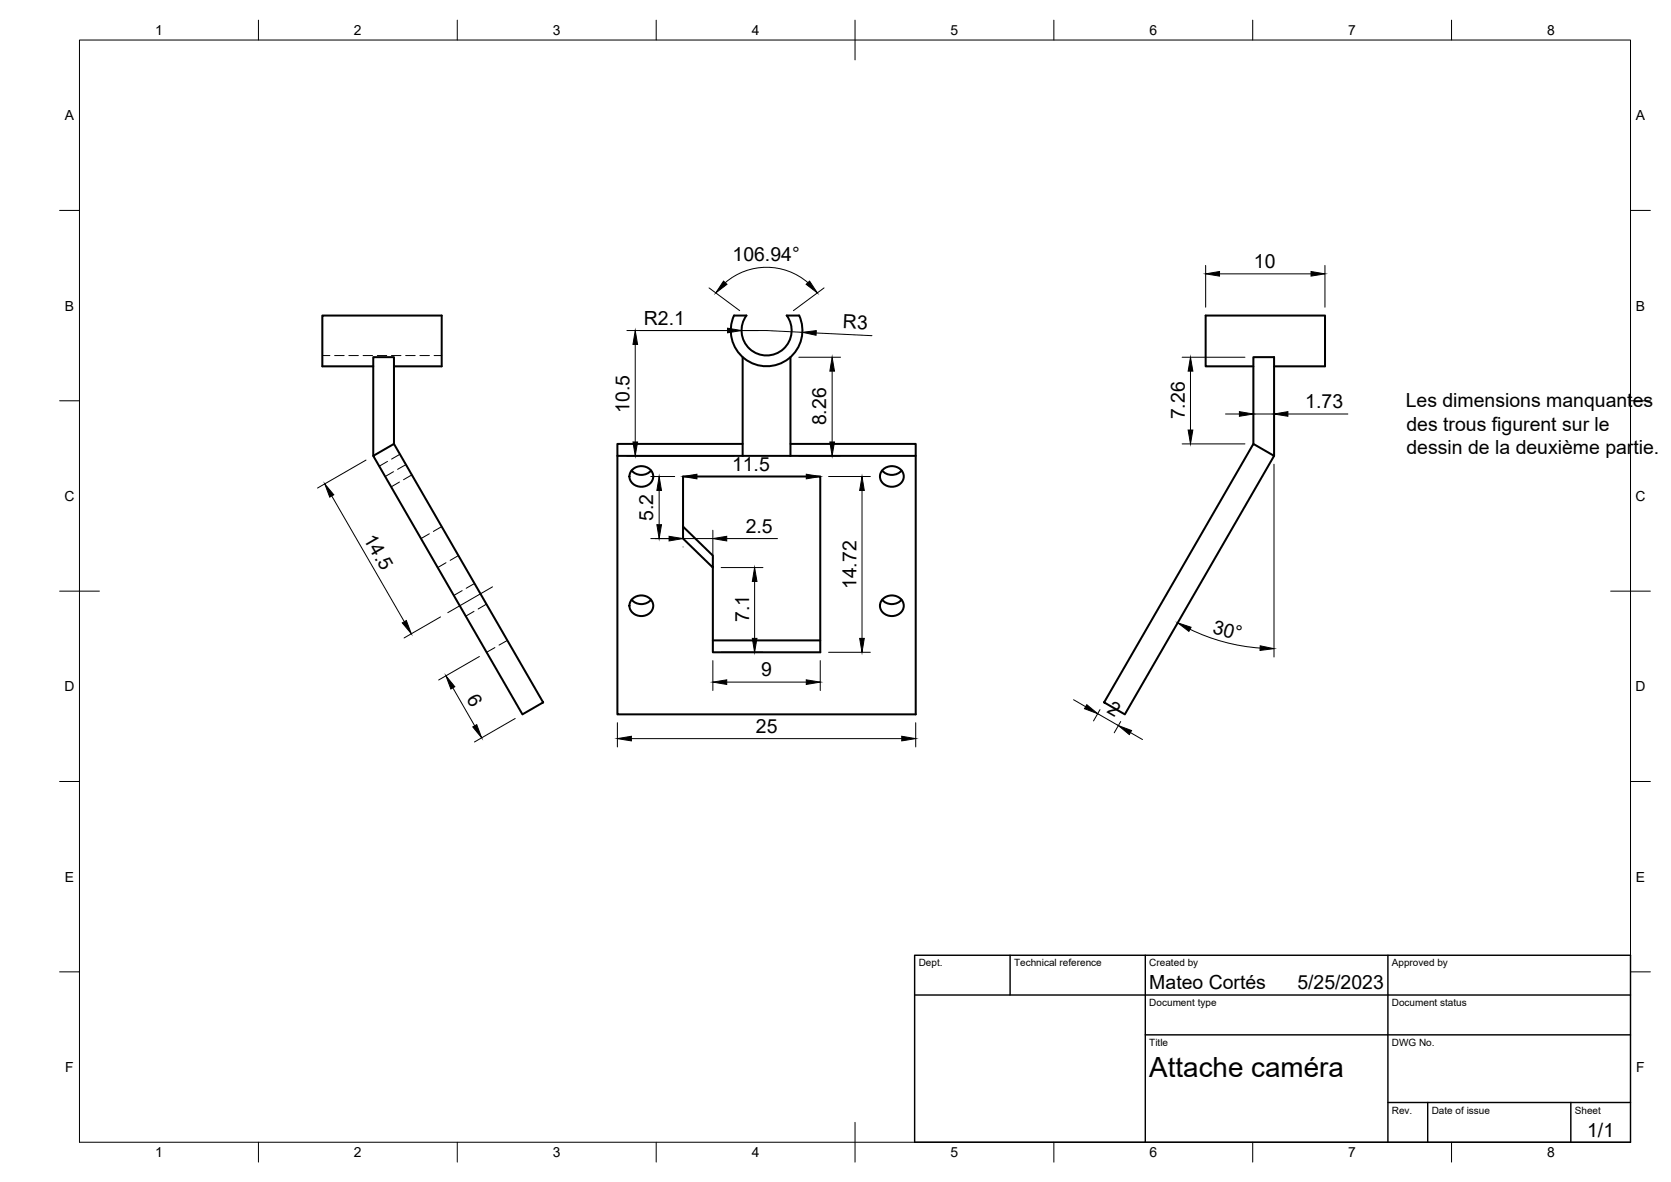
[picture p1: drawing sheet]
<svg xmlns="http://www.w3.org/2000/svg" width="420mm" height="297mm" viewBox="0 0 420 297" stroke-linecap="round" stroke-linejoin="round" font-family="sans-serif">
<!-- layer: Visible -->
<g fill="none" stroke="#000" stroke-width=".51">
<path d="M184.6 79.3h3.1a6.3 6.3 0 0 0 .8 8.4 6.3 6.3 0 0 0 8.5 0 6.3 6.3 0 0 0 .8-8.4h3.1a9 9 0 0 1-8.1 12.7 9 9 0 0 1-8.2-12.7zM93.9 92.1h-12.9v-12.8h30.1v12.8h-12M186.7 89.8v24.8M198.8 89.8v24.8M315.2 92.1h-12.1v-12.8h30.1v12.8h-12.8M93.9 114.6l5.2-3 37.5 64.9-5.2 3zM99.1 111.6v-21.8h-5.2v24.8M155.2 114.6v64.9h75.1v-64.9M158.8 118.2a3.3 3.3 0 0 0 4.9 0M158.9 118.1a3.1 3.1 0 0 1 3.2-.8 3.1 3.1 0 0 1 2.2 2.4 3 3 0 0 1-3 2.6 3 3 0 0 1-3-2.6v-.6zM186.7 111.6h-31.5v3h31.5M186.7 114.6h12.1"/>
<path d="M198.8 111.6h31.5v3h-31.5M221.8 118.2a3.3 3.3 0 0 0 4.9 0M221.9 118.1a3.1 3.1 0 0 1 3.2-.8 3.1 3.1 0 0 1 2.1 2.4 3 3 0 0 1-2.9 2.6 3 3 0 0 1-3-2.6v-.6zM315.2 111.6l5.2 3-37.6 64.9-5.2-3zM315.2 111.6v-21.8h5.2v24.8M171.7 132.3l7.5 7.3v3l-7.5-7.3v-15.6h34.5v44.2h-27v-21.3M158.8 150.7a3.3 3.3 0 0 0 4.9 0M158.9 150.6a3.1 3.1 0 0 1 3.2-.9 3.1 3.1 0 0 1 2.2 2.5 3 3 0 0 1-3 2.6 3 3 0 0 1-3-2.6v-.6zM221.8 150.7a3.3 3.3 0 0 0 4.9 0M221.9 150.6a3.1 3.1 0 0 1 3.2-.9 3.1 3.1 0 0 1 2.1 2.5 3 3 0 0 1-2.9 2.6 3 3 0 0 1-3-2.6v-.6zM179.2 160.9h27"/>
</g>
<!-- layer: Hidden -->
<g fill="none" stroke="#000" stroke-width=".25">
<path d="M81 89.4h2M84.1 89.4h2.4M87.7 89.4h2.4M91.3 89.4h2.4M94.9 89.4h2.3M98.4 89.4h2.4M102 89.4h2.4M105.6 89.4h2.4M109.2 89.4h1.9M97.4 116l-2 1.2M98.9 118.5l-2 1.2M100.6 114.2l-2.1 1.2"/>
<path d="M102.1 116.8l-2.1 1.1M103.5 119.3l-2 1.3M100.4 121.1l-2 1.3M107.9 134.1l-2 1.2M111.1 132.3l-2.1 1.2M115.3 139.6l-2.1 1.2M112.1 141.4l-2 1.2M116.2 148.4l-2.1 1.2M119.2 153.6l-2.1 1.2M119.3 146.6l-2.1 1.2M122.3 151.8l-2.1 1.2M124.4 162.7l-2 1.2"/>
<path d="M127.6 160.9l-2.1 1.2"/>
</g>
<!-- layer: BORDER -->
<g fill="none" stroke="#000" stroke-width=".25">
<path d="M20 10.1h390v276.9h-390zM65 5.1v5M115 5.1v5M165 5.1v5M215 5.1v10M265 5.1v5M315 5.1v5M365 5.1v5M15 52.9h5M410 52.9h5M15 100.7h5M410 100.7h5"/>
<path d="M15 148.6h10M405 148.6h10M15 196.4h5M410 196.4h5M15 244.2h5M410 244.2h5M65 287v5M115 287v5M165 287v5M215 282.1v9.9M265 287v5M315 287v5"/>
<path d="M365 287v5"/>
</g>
<!-- layer: TITLEBLOCK -->
<path d="M230 240.1h180v46.9h-180zM230 250h180M254 240.1v9.9M288 240.1v46.9M349 240.1v46.9M288 260.1h122M349 277.1h61M359 277.1v9.9M395 277.1v9.9" fill="none" stroke="#000" stroke-width=".36"/>
<!-- layer: FD_Dimensions -->
<g fill="none" stroke="#000" stroke-width=".25">
<path d="M178.3 72.4l7.7 5.7M182.4 71a15.9 15.9 0 0 1 20.7 0M207.2 72.4l-7.7 5.7M303.1 66.7v10.5M306.6 68.8h23M333.1 66.7v10.5M157.6 83.1h35.1l9 .4M159.7 86.6v24.5M200.9 89.8h10.4M205.2 83.7l14 .7M209.2 93.3v17.8M297.2 89.8h15.8"/>
<path d="M299.3 93.3v14.8M92 115.6l-12.2 7M157.6 114.6h27M163.6 119.7h6.1M175.2 119.7h27.5M200.9 114.6h10.4M208.3 119.7h10.5M297.2 111.6h15.8M308.1 104h3.5M315.2 104h5.1M320.3 116.7v48.4M323.8 104h15.1"/>
<path d="M83.4 124.6l18.3 31.6M163.6 135.3h6.1M165.7 123.3v8.6M171.7 137.4v.1M171.7 135.3h7.5M179.2 133.3v7.2M182.7 135.3h12.8M216.7 123.3v37.1M110.8 155l-9.2 5.3M181.3 142.6h10.5M189.7 146.1v14.3M299.2 158.1a48.4 48.4 0 0 0 17.6 4.8"/>
<path d="M113.9 172.9l5.5 9.5M120.5 165l-10.2 5.9M179.2 166v7.5M181.3 163.9h10.5M182.7 171.4h20M206.2 166v7.5M208.3 163.9h10.5M269.9 175.8l3.1 1.8M276 179.4l5.2 2.9M276.6 178.3l-1.6 2.9M129.5 180.6l-10.2 5.9M155.2 181.6v6.1"/>
<path d="M158.7 185.6h68M230.3 181.6v6.1M281.8 181.3l-1.6 2.9M284.2 184.1l3.1 1.8"/>
</g>
<g fill="#000" stroke="#000" stroke-width=".25">
<path d="M181.9 70.6l.9 .8-2.8 2.2zM202.7 71.4l.9-.8 1.9 3zM303.1 68.8l3.5-.6v1.2zM329.6 68.2l3.5 .6-3.5 .6zM159.7 83.1l.6 3.5h-1.1zM182.9 82.5l3.5 .6-3.5 .5zM201.7 83.5l3.6-.4-.1 1.2zM209.2 89.8l.6 3.5h-1.1zM299.3 89.8l.6 3.5h-1.2zM159.2 111.1h1.1l-.6 3.5zM171.7 119.7l3.5-.5v1.1zM202.7 119.2l3.5 .5-3.5 .6z"/>
<path d="M208.7 111.1h1.1l-.6 3.5zM298.7 108.1h1.2l-.6 3.5zM311.6 103.4l3.6 .6-3.6 .6zM320.3 104l3.5-.6v1.2zM81.7 121.6l2.2 2.7-1 .6zM165.2 131.9h1.1l-.6 3.4zM165.7 119.7l.6 3.6h-1.1zM168.2 134.8l3.5 .5-3.5 .6zM179.2 135.3l3.5-.5v1.1zM216.7 119.7l.6 3.6h-1.1zM101.2 156.5l1-.6 1.2 3.4zM189.7 142.6l.6 3.5h-1.1z"/>
<path d="M296.1 156.5l3.4 1.1-.6 1.1zM112.1 169.8l2.3 2.8-1 .6zM179.2 171.4l3.5-.6v1.2zM189.2 160.4h1.1l-.6 3.5zM202.7 170.8l3.5 .6-3.5 .6zM216.2 160.4h1.1l-.6 3.5zM273.3 177.1l2.7 2.3-3.3-1.3zM316.9 162.3l3.4 .7-3.5 .5zM118.9 182.7l1-.6 1.2 3.3zM155.2 185.6l3.5-.6v1.2zM226.7 185l3.6 .6-3.6 .6zM281.2 182.3l3.3 1.3-.5 1z"/>
</g>
<!-- layer: Smart Centers -->
<path d="M123.8 147.5l-11.2 6.5" fill="none" stroke="#000" stroke-width=".25"/>
<text font-size="7" x="289" y="270.6">Attache caméra</text>
<g font-size="4.9">
<text x="184.2" y="65.7">106.94°</text>
<text x="315.3" y="67.4">10</text>
<text x="161.9" y="81.7">R2.1</text>
<text x="211.9" y="82.5" transform="rotate(3 211.9 82.5)">R3</text>
<text x="158.3" y="103.7" transform="rotate(-90 158.3 103.7)">10.5</text>
<text x="207.8" y="106.9" transform="rotate(-90 207.8 106.9)">8.26</text>
<text x="297.9" y="105.4" transform="rotate(-90 297.9 105.4)">7.26</text>
<text x="328.2" y="102.6">1.73</text>
<text x="353.5" y="102.3">Les dimensions manquantes</text>
<text x="353.7" y="108.2">des trous figurent sur le</text>
<text x="184.1" y="118.3">11.5</text>
<text x="353.7" y="114">dessin de la deuxième partie.</text>
<text x="164.3" y="130.9" transform="rotate(-90 164.3 130.9)">5.2</text>
<text x="91.3" y="135.4" transform="rotate(60 91.3 135.4)">14.5</text>
<text x="187.5" y="133.9">2.5</text>
<text x="215.3" y="148.1" transform="rotate(-90 215.3 148.1)">14.72</text>
<text x="188.3" y="156.3" transform="rotate(-90 188.3 156.3)">7.1</text>
<text x="304.7" y="159" transform="rotate(15 304.7 159)">30°</text>
<text x="191.4" y="170">9</text>
<text x="117.2" y="175.7" transform="rotate(60 117.2 175.7)">6</text>
<text x="278.2" y="179" transform="rotate(30 278.2 179)">2</text>
<text x="190.1" y="184.2">25</text>
<text x="289" y="248.5">Mateo Cortés</text>
<text x="326.2" y="248.5">5/25/2023</text>
<text x="399.1" y="285.7">1/1</text>
</g>
<g font-size="3.5">
<text x="39" y="8.8">1</text>
<text x="89" y="8.8">2</text>
<text x="139" y="8.8">3</text>
<text x="189" y="8.8">4</text>
<text x="239" y="8.8">5</text>
<text x="289" y="8.8">6</text>
<text x="339" y="8.8">7</text>
<text x="389" y="8.8">8</text>
<text x="16.3" y="30.2">A</text>
<text x="411.3" y="30.2">A</text>
<text x="16.3" y="78">B</text>
<text x="411.3" y="78">B</text>
<text x="16.2" y="125.9">C</text>
<text x="411.2" y="125.9">C</text>
<text x="16.2" y="173.7">D</text>
<text x="411.2" y="173.7">D</text>
<text x="16.3" y="221.6">E</text>
<text x="411.3" y="221.6">E</text>
<text x="16.4" y="269.4">F</text>
<text x="411.4" y="269.4">F</text>
<text x="39" y="290.8">1</text>
<text x="89" y="290.8">2</text>
<text x="139" y="290.8">3</text>
<text x="189" y="290.8">4</text>
<text x="239" y="290.8">5</text>
<text x="289" y="290.8">6</text>
<text x="339" y="290.8">7</text>
<text x="389" y="290.8">8</text>
</g>
<g font-size="2.5">
<text x="231" y="242.9">Dept.</text>
<text x="255" y="242.9">Technical reference</text>
<text x="289" y="242.9">Created by</text>
<text x="350" y="242.9">Approved by</text>
<text x="289" y="252.8">Document type</text>
<text x="350" y="252.8">Document status</text>
<text x="289" y="262.9">Title</text>
<text x="350" y="262.9">DWG No.</text>
<text x="350" y="279.9">Rev.</text>
<text x="360" y="279.9">Date of issue</text>
<text x="396" y="279.9">Sheet</text>
</g>
</svg>
